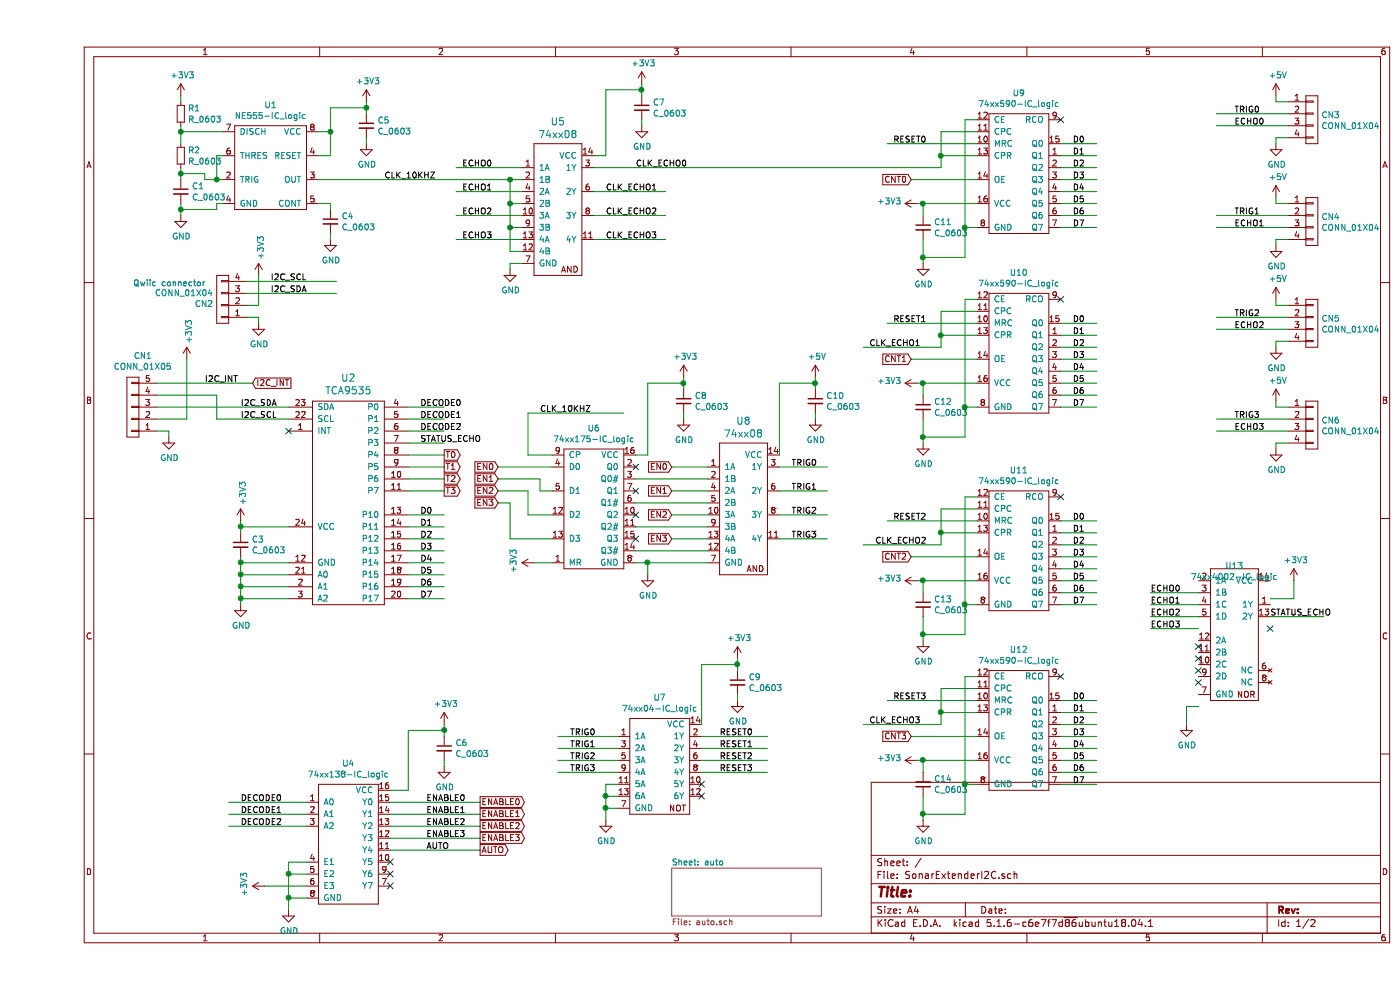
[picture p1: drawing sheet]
EESchema Schematic File Version 4
EELAYER 30 0
EELAYER END
$Descr A4 11693 8268
encoding utf-8
Sheet 1 2
Title ""
Date ""
Rev ""
Comp ""
Comment1 ""
Comment2 ""
Comment3 ""
Comment4 ""
$EndDescr
$Comp
L power-supply:+3V3 #PWR06
U 1 1
P 1700 4350
F 0 "#PWR06" H 1700 4200 50  0001 C CNN
F 1 "+3V3" V 1715 4478 50  0000 L CNN
F 2 "" H 1700 4350 50  0000 C CNN
F 3 "" H 1700 4350 50  0000 C CNN
	1    1700 4350
	1    0    0    -1  
$EndComp
$Comp
L power-supply:GND #PWR08
U 1 1
P 1700 5050
F 0 "#PWR08" H 1700 4800 50  0001 C CNN
F 1 "GND" H 1705 4877 50  0000 C CNN
F 2 "" H 1700 5050 50  0000 C CNN
F 3 "" H 1700 5050 50  0000 C CNN
	1    1700 5050
	1    0    0    -1  
$EndComp
$Comp
L devices:C_0603 C3
U 1 1
P 1700 4550
F 0 "C3" H 1792 4596 50  0000 L CNN
F 1 "C_0603" H 1792 4505 50  0000 L CNN
F 2 "capacitors:C_0603" H 1700 4400 50  0001 C CNN
F 3 "" H 1700 4550 50  0000 C CNN
	1    1700 4550
	1    0    0    -1  
$EndComp
Wire Wire Line
	1700 4700 1700 4800
Connection ~ 1700 4800
Wire Wire Line
	1700 4800 1700 4900
Connection ~ 1700 4900
Wire Wire Line
	1700 4900 1700 5000
Connection ~ 1700 5000
Wire Wire Line
	1700 5000 1700 5050
$Comp
L IC_logic:NE555 U1
U 1 1
P 1950 1400
F 0 "U1" H 1950 1925 50  0000 C CNN
F 1 "NE555-IC_logic" H 1950 1834 50  0000 C CNN
F 2 "SOIC:SOIC-8_3.9x4.9mm_Pitch1.27mm" H 1950 1400 50  0001 C CNN
F 3 "" H 1950 1400 50  0001 C CNN
	1    1950 1400
	1    0    0    -1  
$EndComp
$Comp
L IC_logic:74xx590 U9
U 1 1
P 8200 1500
F 0 "U9" H 8200 2225 50  0000 C CNN
F 1 "74xx590-IC_logic" H 8200 2134 50  0000 C CNN
F 2 "SOIC:SOIC-16_3.9x9.9mm_Pitch1.27mm" H 8200 1500 50  0001 C CNN
F 3 "" H 8200 1500 50  0001 C CNN
	1    8200 1500
	1    0    0    -1  
$EndComp
Wire Wire Line
	8850 1200 8550 1200
Wire Wire Line
	8850 1300 8550 1300
Wire Wire Line
	8850 1400 8550 1400
Wire Wire Line
	8850 1500 8550 1500
Wire Wire Line
	8850 1600 8550 1600
Wire Wire Line
	8850 1700 8550 1700
Wire Wire Line
	8850 1800 8550 1800
Wire Wire Line
	8850 1900 8550 1900
Text Label 8650 1200 0    50   ~ 0
D0
Text Label 8650 1300 0    50   ~ 0
D1
Text Label 8650 1400 0    50   ~ 0
D2
Text Label 8650 1500 0    50   ~ 0
D3
Text Label 8650 1600 0    50   ~ 0
D4
Text Label 8650 1700 0    50   ~ 0
D5
Text Label 8650 1800 0    50   ~ 0
D6
Text Label 8650 1900 0    50   ~ 0
D7
Wire Wire Line
	3400 4300 3100 4300
Wire Wire Line
	3400 4400 3100 4400
Wire Wire Line
	3400 4500 3100 4500
Wire Wire Line
	3400 4600 3100 4600
Wire Wire Line
	3400 4700 3100 4700
Wire Wire Line
	3400 4800 3100 4800
Wire Wire Line
	3400 4900 3100 4900
Wire Wire Line
	3400 5000 3100 5000
Text Label 3200 4300 0    50   ~ 0
D0
Text Label 3200 4400 0    50   ~ 0
D1
Text Label 3200 4500 0    50   ~ 0
D2
Text Label 3200 4600 0    50   ~ 0
D3
Text Label 3200 4700 0    50   ~ 0
D4
Text Label 3200 4800 0    50   ~ 0
D5
Text Label 3200 4900 0    50   ~ 0
D6
Text Label 3200 5000 0    50   ~ 0
D7
$Comp
L power-supply:+3V3 #PWR030
U 1 1
P 7350 1700
F 0 "#PWR030" H 7350 1550 50  0001 C CNN
F 1 "+3V3" V 7365 1828 50  0000 L CNN
F 2 "" H 7350 1700 50  0000 C CNN
F 3 "" H 7350 1700 50  0000 C CNN
	1    7350 1700
	0    -1   -1   0   
$EndComp
$Comp
L power-supply:GND #PWR034
U 1 1
P 7400 2200
F 0 "#PWR034" H 7400 1950 50  0001 C CNN
F 1 "GND" H 7405 2027 50  0000 C CNN
F 2 "" H 7400 2200 50  0000 C CNN
F 3 "" H 7400 2200 50  0000 C CNN
	1    7400 2200
	1    0    0    -1  
$EndComp
$Comp
L devices:C_0603 C11
U 1 1
P 7400 1900
F 0 "C11" H 7492 1946 50  0000 L CNN
F 1 "C_0603" H 7492 1855 50  0000 L CNN
F 2 "capacitors:C_0603" H 7400 1750 50  0001 C CNN
F 3 "" H 7400 1900 50  0000 C CNN
	1    7400 1900
	1    0    0    -1  
$EndComp
Wire Wire Line
	7850 1700 7400 1700
Wire Wire Line
	7400 1800 7400 1700
Connection ~ 7400 1700
Wire Wire Line
	7400 1700 7350 1700
Wire Wire Line
	7750 2150 7400 2150
Wire Wire Line
	7400 2150 7400 2200
Wire Wire Line
	7400 2150 7400 2000
Connection ~ 7400 2150
$Comp
L power-supply:+3V3 #PWR014
U 1 1
P 2750 850
F 0 "#PWR014" H 2750 700 50  0001 C CNN
F 1 "+3V3" H 2765 1023 50  0000 C CNN
F 2 "" H 2750 850 50  0000 C CNN
F 3 "" H 2750 850 50  0000 C CNN
	1    2750 850 
	1    0    0    -1  
$EndComp
$Comp
L power-supply:GND #PWR013
U 1 1
P 2450 2000
F 0 "#PWR013" H 2450 1750 50  0001 C CNN
F 1 "GND" H 2455 1827 50  0000 C CNN
F 2 "" H 2450 2000 50  0000 C CNN
F 3 "" H 2450 2000 50  0000 C CNN
	1    2450 2000
	1    0    0    -1  
$EndComp
$Comp
L devices:C_0603 C5
U 1 1
P 2750 1050
F 0 "C5" H 2842 1096 50  0000 L CNN
F 1 "C_0603" H 2842 1005 50  0000 L CNN
F 2 "capacitors:C_0603" H 2750 900 50  0001 C CNN
F 3 "" H 2750 1050 50  0000 C CNN
	1    2750 1050
	1    0    0    -1  
$EndComp
$Comp
L devices:C_0603 C1
U 1 1
P 1200 1600
F 0 "C1" H 1292 1646 50  0000 L CNN
F 1 "C_0603" H 1292 1555 50  0000 L CNN
F 2 "capacitors:C_0603" H 1200 1450 50  0001 C CNN
F 3 "" H 1200 1600 50  0000 C CNN
	1    1200 1600
	1    0    0    -1  
$EndComp
$Comp
L devices:R_0603 R2
U 1 1
P 1200 1300
F 0 "R2" H 1259 1346 50  0000 L CNN
F 1 "R_0603" H 1259 1255 50  0000 L CNN
F 2 "resistors:R_0603" H 1200 1150 50  0001 C CNN
F 3 "" H 1200 1300 50  0000 C CNN
	1    1200 1300
	1    0    0    -1  
$EndComp
$Comp
L devices:R_0603 R1
U 1 1
P 1200 950
F 0 "R1" H 1259 996 50  0000 L CNN
F 1 "R_0603" H 1259 905 50  0000 L CNN
F 2 "resistors:R_0603" H 1200 800 50  0001 C CNN
F 3 "" H 1200 950 50  0000 C CNN
	1    1200 950 
	1    0    0    -1  
$EndComp
$Comp
L power-supply:+3V3 #PWR02
U 1 1
P 1200 800
F 0 "#PWR02" H 1200 650 50  0001 C CNN
F 1 "+3V3" H 1215 973 50  0000 C CNN
F 2 "" H 1200 800 50  0000 C CNN
F 3 "" H 1200 800 50  0000 C CNN
	1    1200 800 
	1    0    0    -1  
$EndComp
$Comp
L power-supply:GND #PWR03
U 1 1
P 1200 1800
F 0 "#PWR03" H 1200 1550 50  0001 C CNN
F 1 "GND" H 1205 1627 50  0000 C CNN
F 2 "" H 1200 1800 50  0000 C CNN
F 3 "" H 1200 1800 50  0000 C CNN
	1    1200 1800
	1    0    0    -1  
$EndComp
$Comp
L power-supply:GND #PWR015
U 1 1
P 2750 1200
F 0 "#PWR015" H 2750 950 50  0001 C CNN
F 1 "GND" H 2755 1027 50  0000 C CNN
F 2 "" H 2750 1200 50  0000 C CNN
F 3 "" H 2750 1200 50  0000 C CNN
	1    2750 1200
	1    0    0    -1  
$EndComp
$Comp
L devices:C_0603 C4
U 1 1
P 2450 1850
F 0 "C4" H 2542 1896 50  0000 L CNN
F 1 "C_0603" H 2542 1805 50  0000 L CNN
F 2 "capacitors:C_0603" H 2450 1700 50  0001 C CNN
F 3 "" H 2450 1850 50  0000 C CNN
	1    2450 1850
	1    0    0    -1  
$EndComp
Wire Wire Line
	1200 800  1200 850 
Wire Wire Line
	1200 1050 1200 1100
Wire Wire Line
	1200 1400 1200 1450
Wire Wire Line
	1200 1700 1200 1750
Wire Wire Line
	1200 1750 1500 1750
Wire Wire Line
	1500 1750 1500 1700
Wire Wire Line
	1500 1700 1550 1700
Connection ~ 1200 1750
Wire Wire Line
	1200 1750 1200 1800
Wire Wire Line
	1200 1450 1400 1450
Wire Wire Line
	1400 1450 1400 1500
Wire Wire Line
	1400 1500 1500 1500
Connection ~ 1200 1450
Wire Wire Line
	1200 1450 1200 1500
Wire Wire Line
	1550 1300 1500 1300
Wire Wire Line
	1500 1300 1500 1500
Connection ~ 1500 1500
Wire Wire Line
	1500 1500 1550 1500
Wire Wire Line
	1550 1100 1200 1100
Connection ~ 1200 1100
Wire Wire Line
	1200 1100 1200 1200
Wire Wire Line
	2350 1100 2450 1100
Wire Wire Line
	2450 1100 2450 900 
Wire Wire Line
	2450 900  2750 900 
Wire Wire Line
	2750 900  2750 850 
Wire Wire Line
	2750 900  2750 950 
Connection ~ 2750 900 
Wire Wire Line
	2750 1150 2750 1200
Wire Wire Line
	2450 1100 2450 1300
Wire Wire Line
	2450 1300 2350 1300
Connection ~ 2450 1100
Wire Wire Line
	2350 1700 2450 1700
Wire Wire Line
	2450 1700 2450 1750
Wire Wire Line
	2450 1950 2450 2000
Text Label 2900 1500 0    50   ~ 0
CLK_10KHZ
$Comp
L IC_logic:74xx08 U5
U 1 1
P 4150 1700
F 0 "U5" H 4350 2387 60  0000 C CNN
F 1 "74xx08" H 4350 2281 60  0000 C CNN
F 2 "SOIC:SOIC-14_3.9x8.7mm_Pitch1.27mm" H 4450 1550 60  0001 C CNN
F 3 "" H 4150 1700 60  0000 C CNN
	1    4150 1700
	1    0    0    -1  
$EndComp
Wire Wire Line
	2350 1500 3950 1500
Wire Wire Line
	4050 2100 3950 2100
Wire Wire Line
	3950 2100 3950 1900
Connection ~ 3950 1500
Wire Wire Line
	3950 1500 4050 1500
Wire Wire Line
	4050 1900 3950 1900
Connection ~ 3950 1900
Wire Wire Line
	3950 1900 3950 1700
Wire Wire Line
	4050 1700 3950 1700
Connection ~ 3950 1700
Wire Wire Line
	3950 1700 3950 1500
Wire Wire Line
	3500 1400 4050 1400
Text Label 3550 1400 0    50   ~ 0
ECHO0
Wire Wire Line
	7850 1900 7750 1900
Wire Wire Line
	7750 1900 7750 2150
Wire Wire Line
	7850 1000 7750 1000
Wire Wire Line
	7750 1000 7750 1900
Connection ~ 7750 1900
Wire Wire Line
	7850 1100 7550 1100
Wire Wire Line
	7550 1100 7550 1300
Wire Wire Line
	7850 1300 7550 1300
Connection ~ 7550 1300
Wire Wire Line
	7550 1300 7550 1400
Wire Wire Line
	7300 1500 7850 1500
Text Label 5000 1400 0    50   ~ 0
CLK_ECHO0
NoConn ~ 8550 1000
Wire Wire Line
	7100 1200 7850 1200
Text Label 7150 1200 0    50   ~ 0
RESET0
$Comp
L power-supply:+3V3 #PWR021
U 1 1
P 5050 700
F 0 "#PWR021" H 5050 550 50  0001 C CNN
F 1 "+3V3" H 5065 873 50  0000 C CNN
F 2 "" H 5050 700 50  0000 C CNN
F 3 "" H 5050 700 50  0000 C CNN
	1    5050 700 
	1    0    0    -1  
$EndComp
$Comp
L devices:C_0603 C7
U 1 1
P 5050 900
F 0 "C7" H 5142 946 50  0000 L CNN
F 1 "C_0603" H 5142 855 50  0000 L CNN
F 2 "capacitors:C_0603" H 5050 750 50  0001 C CNN
F 3 "" H 5050 900 50  0000 C CNN
	1    5050 900 
	1    0    0    -1  
$EndComp
$Comp
L power-supply:GND #PWR022
U 1 1
P 5050 1050
F 0 "#PWR022" H 5050 800 50  0001 C CNN
F 1 "GND" H 5055 877 50  0000 C CNN
F 2 "" H 5050 1050 50  0000 C CNN
F 3 "" H 5050 1050 50  0000 C CNN
	1    5050 1050
	1    0    0    -1  
$EndComp
Wire Wire Line
	4750 750  5050 750 
Wire Wire Line
	5050 750  5050 700 
Wire Wire Line
	5050 750  5050 800 
Connection ~ 5050 750 
Wire Wire Line
	5050 1000 5050 1050
Wire Wire Line
	4650 1300 4750 1300
Wire Wire Line
	4750 1300 4750 750 
$Comp
L power-supply:GND #PWR018
U 1 1
P 3950 2250
F 0 "#PWR018" H 3950 2000 50  0001 C CNN
F 1 "GND" H 3955 2077 50  0000 C CNN
F 2 "" H 3950 2250 50  0000 C CNN
F 3 "" H 3950 2250 50  0000 C CNN
	1    3950 2250
	1    0    0    -1  
$EndComp
Wire Wire Line
	4050 2200 3950 2200
Wire Wire Line
	3950 2200 3950 2250
NoConn ~ 2100 3600
Text Label 1700 3400 0    50   ~ 0
I2C_SDA
Text Label 1700 3500 0    50   ~ 0
I2C_SCL
Wire Wire Line
	3400 3400 3100 3400
Wire Wire Line
	3400 3500 3100 3500
Wire Wire Line
	3400 3600 3100 3600
Wire Wire Line
	3400 3700 3100 3700
Text Label 3200 3400 0    50   ~ 0
DECODE0
Text Label 3200 3500 0    50   ~ 0
DECODE1
Text Label 3200 3600 0    50   ~ 0
DECODE2
Text Label 3200 3700 0    50   ~ 0
STATUS_ECHO
$Comp
L mechanical-connectors:CONN_01X04 CN3
U 1 1
P 10650 1000
F 0 "CN3" H 10728 1041 50  0000 L CNN
F 1 "CONN_01X04" H 10728 950 50  0000 L CNN
F 2 "pin_headers:Pin_Header_Straight_1x04" H 10650 1000 50  0001 C CNN
F 3 "" H 10650 1000 50  0000 C CNN
	1    10650 1000
	1    0    0    -1  
$EndComp
$Comp
L power-supply:+5V #PWR039
U 1 1
P 10350 800
F 0 "#PWR039" H 10350 650 50  0001 C CNN
F 1 "+5V" H 10365 973 50  0000 C CNN
F 2 "" H 10350 800 50  0000 C CNN
F 3 "" H 10350 800 50  0000 C CNN
	1    10350 800 
	1    0    0    -1  
$EndComp
$Comp
L power-supply:GND #PWR040
U 1 1
P 10350 1200
F 0 "#PWR040" H 10350 950 50  0001 C CNN
F 1 "GND" H 10355 1027 50  0000 C CNN
F 2 "" H 10350 1200 50  0000 C CNN
F 3 "" H 10350 1200 50  0000 C CNN
	1    10350 1200
	1    0    0    -1  
$EndComp
Wire Wire Line
	9850 950  10450 950 
Wire Wire Line
	9850 1050 10450 1050
Wire Wire Line
	10450 1150 10350 1150
Wire Wire Line
	10350 1150 10350 1200
Wire Wire Line
	10450 850  10350 850 
Wire Wire Line
	10350 850  10350 800 
Text Label 10000 950  0    50   ~ 0
TRIG0
Text Label 10000 1050 0    50   ~ 0
ECHO0
Wire Wire Line
	4650 1400 7550 1400
$Comp
L IC_logic:74xx175 U6
U 1 1
P 4650 4250
F 0 "U6" H 4650 4925 50  0000 C CNN
F 1 "74xx175-IC_logic" H 4650 4834 50  0000 C CNN
F 2 "SOIC:SOIC-16_3.9x9.9mm_Pitch1.27mm" H 4650 4250 50  0001 C CNN
F 3 "" H 4650 4250 50  0001 C CNN
	1    4650 4250
	1    0    0    -1  
$EndComp
$Comp
L IC_logic:74xx08 U8
U 1 1
P 5700 4200
F 0 "U8" H 5900 4887 60  0000 C CNN
F 1 "74xx08" H 5900 4781 60  0000 C CNN
F 2 "SOIC:SOIC-14_3.9x8.7mm_Pitch1.27mm" H 6000 4050 60  0001 C CNN
F 3 "" H 5700 4200 60  0000 C CNN
	1    5700 4200
	1    0    0    -1  
$EndComp
$Comp
L power-supply:GND #PWR023
U 1 1
P 5100 4800
F 0 "#PWR023" H 5100 4550 50  0001 C CNN
F 1 "GND" H 5105 4627 50  0000 C CNN
F 2 "" H 5100 4800 50  0000 C CNN
F 3 "" H 5100 4800 50  0000 C CNN
	1    5100 4800
	1    0    0    -1  
$EndComp
Wire Wire Line
	5000 4700 5100 4700
Wire Wire Line
	5100 4800 5100 4700
Connection ~ 5100 4700
Wire Wire Line
	5100 4700 5600 4700
Wire Wire Line
	5600 4600 5000 4600
Wire Wire Line
	5600 4200 5000 4200
Wire Wire Line
	5600 4000 5000 4000
Wire Wire Line
	4300 4100 4200 4100
Wire Wire Line
	4200 4100 4200 4000
Wire Wire Line
	4100 4300 4100 4100
Wire Wire Line
	4100 4300 4300 4300
Wire Wire Line
	4300 4500 3950 4500
Wire Wire Line
	3950 4500 3950 4200
Wire Wire Line
	5300 3900 5600 3900
Wire Wire Line
	5300 4100 5600 4100
Wire Wire Line
	5300 4300 5600 4300
Wire Wire Line
	5300 4500 5600 4500
Wire Wire Line
	4900 3450 4100 3450
Wire Wire Line
	4100 3450 4100 3800
Wire Wire Line
	4100 3800 4300 3800
Text Label 4200 3450 0    50   ~ 0
CLK_10KHZ
$Comp
L power-supply:+3V3 #PWR024
U 1 1
P 5400 3150
F 0 "#PWR024" H 5400 3000 50  0001 C CNN
F 1 "+3V3" H 5415 3323 50  0000 C CNN
F 2 "" H 5400 3150 50  0000 C CNN
F 3 "" H 5400 3150 50  0000 C CNN
	1    5400 3150
	1    0    0    -1  
$EndComp
$Comp
L devices:C_0603 C8
U 1 1
P 5400 3350
F 0 "C8" H 5492 3396 50  0000 L CNN
F 1 "C_0603" H 5492 3305 50  0000 L CNN
F 2 "capacitors:C_0603" H 5400 3200 50  0001 C CNN
F 3 "" H 5400 3350 50  0000 C CNN
	1    5400 3350
	1    0    0    -1  
$EndComp
$Comp
L power-supply:GND #PWR025
U 1 1
P 5400 3500
F 0 "#PWR025" H 5400 3250 50  0001 C CNN
F 1 "GND" H 5405 3327 50  0000 C CNN
F 2 "" H 5400 3500 50  0000 C CNN
F 3 "" H 5400 3500 50  0000 C CNN
	1    5400 3500
	1    0    0    -1  
$EndComp
Wire Wire Line
	5100 3200 5400 3200
Wire Wire Line
	5400 3200 5400 3150
Wire Wire Line
	5400 3200 5400 3250
Connection ~ 5400 3200
Wire Wire Line
	5400 3450 5400 3500
$Comp
L devices:C_0603 C10
U 1 1
P 6500 3350
F 0 "C10" H 6592 3396 50  0000 L CNN
F 1 "C_0603" H 6592 3305 50  0000 L CNN
F 2 "capacitors:C_0603" H 6500 3200 50  0001 C CNN
F 3 "" H 6500 3350 50  0000 C CNN
	1    6500 3350
	1    0    0    -1  
$EndComp
$Comp
L power-supply:GND #PWR029
U 1 1
P 6500 3500
F 0 "#PWR029" H 6500 3250 50  0001 C CNN
F 1 "GND" H 6505 3327 50  0000 C CNN
F 2 "" H 6500 3500 50  0000 C CNN
F 3 "" H 6500 3500 50  0000 C CNN
	1    6500 3500
	1    0    0    -1  
$EndComp
Wire Wire Line
	6200 3200 6500 3200
Wire Wire Line
	6500 3200 6500 3150
Wire Wire Line
	6500 3200 6500 3250
Connection ~ 6500 3200
Wire Wire Line
	6500 3450 6500 3500
Wire Wire Line
	5100 3800 5000 3800
Wire Wire Line
	5100 3200 5100 3800
Wire Wire Line
	6200 3200 6200 3800
Wire Wire Line
	6600 3900 6200 3900
Wire Wire Line
	6600 4100 6200 4100
Wire Wire Line
	6600 4300 6200 4300
Wire Wire Line
	6600 4500 6200 4500
Text Label 6300 3900 0    50   ~ 0
TRIG0
Text Label 6300 4100 0    50   ~ 0
TRIG1
Text Label 6300 4300 0    50   ~ 0
TRIG2
Text Label 6300 4500 0    50   ~ 0
TRIG3
$Comp
L power-supply:+3V3 #PWR019
U 1 1
P 4150 4700
F 0 "#PWR019" H 4150 4550 50  0001 C CNN
F 1 "+3V3" H 4165 4873 50  0000 C CNN
F 2 "" H 4150 4700 50  0000 C CNN
F 3 "" H 4150 4700 50  0000 C CNN
	1    4150 4700
	0    -1   -1   0   
$EndComp
Wire Wire Line
	4150 4700 4300 4700
Wire Wire Line
	5250 1600 4650 1600
Wire Wire Line
	5250 1800 4650 1800
Wire Wire Line
	5250 2000 4650 2000
Text Label 4750 1600 0    50   ~ 0
CLK_ECHO1
Text Label 4750 1800 0    50   ~ 0
CLK_ECHO2
Text Label 4750 2000 0    50   ~ 0
CLK_ECHO3
Wire Wire Line
	3500 1600 4050 1600
Wire Wire Line
	3500 1800 4050 1800
Wire Wire Line
	3500 2000 4050 2000
Text Label 3550 1600 0    50   ~ 0
ECHO1
Text Label 3550 1800 0    50   ~ 0
ECHO2
Text Label 3550 2000 0    50   ~ 0
ECHO3
$Comp
L IC_logic:74xx590 U10
U 1 1
P 8200 3000
F 0 "U10" H 8200 3725 50  0000 C CNN
F 1 "74xx590-IC_logic" H 8200 3634 50  0000 C CNN
F 2 "SOIC:SOIC-16_3.9x9.9mm_Pitch1.27mm" H 8200 3000 50  0001 C CNN
F 3 "" H 8200 3000 50  0001 C CNN
	1    8200 3000
	1    0    0    -1  
$EndComp
Wire Wire Line
	8850 2700 8550 2700
Wire Wire Line
	8850 2800 8550 2800
Wire Wire Line
	8850 2900 8550 2900
Wire Wire Line
	8850 3000 8550 3000
Wire Wire Line
	8850 3100 8550 3100
Wire Wire Line
	8850 3200 8550 3200
Wire Wire Line
	8850 3300 8550 3300
Wire Wire Line
	8850 3400 8550 3400
Text Label 8650 2700 0    50   ~ 0
D0
Text Label 8650 2800 0    50   ~ 0
D1
Text Label 8650 2900 0    50   ~ 0
D2
Text Label 8650 3000 0    50   ~ 0
D3
Text Label 8650 3100 0    50   ~ 0
D4
Text Label 8650 3200 0    50   ~ 0
D5
Text Label 8650 3300 0    50   ~ 0
D6
Text Label 8650 3400 0    50   ~ 0
D7
$Comp
L power-supply:+3V3 #PWR031
U 1 1
P 7350 3200
F 0 "#PWR031" H 7350 3050 50  0001 C CNN
F 1 "+3V3" V 7365 3328 50  0000 L CNN
F 2 "" H 7350 3200 50  0000 C CNN
F 3 "" H 7350 3200 50  0000 C CNN
	1    7350 3200
	0    -1   -1   0   
$EndComp
$Comp
L power-supply:GND #PWR035
U 1 1
P 7400 3700
F 0 "#PWR035" H 7400 3450 50  0001 C CNN
F 1 "GND" H 7405 3527 50  0000 C CNN
F 2 "" H 7400 3700 50  0000 C CNN
F 3 "" H 7400 3700 50  0000 C CNN
	1    7400 3700
	1    0    0    -1  
$EndComp
$Comp
L devices:C_0603 C12
U 1 1
P 7400 3400
F 0 "C12" H 7492 3446 50  0000 L CNN
F 1 "C_0603" H 7492 3355 50  0000 L CNN
F 2 "capacitors:C_0603" H 7400 3250 50  0001 C CNN
F 3 "" H 7400 3400 50  0000 C CNN
	1    7400 3400
	1    0    0    -1  
$EndComp
Wire Wire Line
	7850 3200 7400 3200
Wire Wire Line
	7400 3300 7400 3200
Connection ~ 7400 3200
Wire Wire Line
	7400 3200 7350 3200
Wire Wire Line
	7750 3650 7400 3650
Wire Wire Line
	7400 3650 7400 3700
Wire Wire Line
	7400 3650 7400 3500
Connection ~ 7400 3650
Wire Wire Line
	7850 3400 7750 3400
Wire Wire Line
	7750 3400 7750 3650
Wire Wire Line
	7850 2500 7750 2500
Wire Wire Line
	7750 2500 7750 3400
Connection ~ 7750 3400
Wire Wire Line
	7850 2600 7550 2600
Wire Wire Line
	7550 2600 7550 2800
Wire Wire Line
	7850 2800 7550 2800
Connection ~ 7550 2800
Wire Wire Line
	7550 2800 7550 2900
Wire Wire Line
	7300 3000 7850 3000
NoConn ~ 8550 2500
Wire Wire Line
	7100 2700 7850 2700
Text Label 7150 2700 0    50   ~ 0
RESET1
Wire Wire Line
	6900 2900 7550 2900
Text Label 6950 2900 0    50   ~ 0
CLK_ECHO1
$Comp
L IC_logic:74xx590 U11
U 1 1
P 8200 4650
F 0 "U11" H 8200 5375 50  0000 C CNN
F 1 "74xx590-IC_logic" H 8200 5284 50  0000 C CNN
F 2 "SOIC:SOIC-16_3.9x9.9mm_Pitch1.27mm" H 8200 4650 50  0001 C CNN
F 3 "" H 8200 4650 50  0001 C CNN
	1    8200 4650
	1    0    0    -1  
$EndComp
Wire Wire Line
	8850 4350 8550 4350
Wire Wire Line
	8850 4450 8550 4450
Wire Wire Line
	8850 4550 8550 4550
Wire Wire Line
	8850 4650 8550 4650
Wire Wire Line
	8850 4750 8550 4750
Wire Wire Line
	8850 4850 8550 4850
Wire Wire Line
	8850 4950 8550 4950
Wire Wire Line
	8850 5050 8550 5050
Text Label 8650 4350 0    50   ~ 0
D0
Text Label 8650 4450 0    50   ~ 0
D1
Text Label 8650 4550 0    50   ~ 0
D2
Text Label 8650 4650 0    50   ~ 0
D3
Text Label 8650 4750 0    50   ~ 0
D4
Text Label 8650 4850 0    50   ~ 0
D5
Text Label 8650 4950 0    50   ~ 0
D6
Text Label 8650 5050 0    50   ~ 0
D7
$Comp
L power-supply:+3V3 #PWR032
U 1 1
P 7350 4850
F 0 "#PWR032" H 7350 4700 50  0001 C CNN
F 1 "+3V3" V 7365 4978 50  0000 L CNN
F 2 "" H 7350 4850 50  0000 C CNN
F 3 "" H 7350 4850 50  0000 C CNN
	1    7350 4850
	0    -1   -1   0   
$EndComp
$Comp
L power-supply:GND #PWR036
U 1 1
P 7400 5350
F 0 "#PWR036" H 7400 5100 50  0001 C CNN
F 1 "GND" H 7405 5177 50  0000 C CNN
F 2 "" H 7400 5350 50  0000 C CNN
F 3 "" H 7400 5350 50  0000 C CNN
	1    7400 5350
	1    0    0    -1  
$EndComp
$Comp
L devices:C_0603 C13
U 1 1
P 7400 5050
F 0 "C13" H 7492 5096 50  0000 L CNN
F 1 "C_0603" H 7492 5005 50  0000 L CNN
F 2 "capacitors:C_0603" H 7400 4900 50  0001 C CNN
F 3 "" H 7400 5050 50  0000 C CNN
	1    7400 5050
	1    0    0    -1  
$EndComp
Wire Wire Line
	7850 4850 7400 4850
Wire Wire Line
	7400 4950 7400 4850
Connection ~ 7400 4850
Wire Wire Line
	7400 4850 7350 4850
Wire Wire Line
	7750 5300 7400 5300
Wire Wire Line
	7400 5300 7400 5350
Wire Wire Line
	7400 5300 7400 5150
Connection ~ 7400 5300
Wire Wire Line
	7850 5050 7750 5050
Wire Wire Line
	7750 5050 7750 5300
Wire Wire Line
	7850 4150 7750 4150
Wire Wire Line
	7750 4150 7750 5050
Connection ~ 7750 5050
Wire Wire Line
	7850 4250 7550 4250
Wire Wire Line
	7550 4250 7550 4450
Wire Wire Line
	7850 4450 7550 4450
Connection ~ 7550 4450
Wire Wire Line
	7550 4450 7550 4550
Wire Wire Line
	7300 4650 7850 4650
NoConn ~ 8550 4150
Wire Wire Line
	7100 4350 7850 4350
Text Label 7150 4350 0    50   ~ 0
RESET2
$Comp
L IC_logic:74xx590 U12
U 1 1
P 8200 6150
F 0 "U12" H 8200 6875 50  0000 C CNN
F 1 "74xx590-IC_logic" H 8200 6784 50  0000 C CNN
F 2 "SOIC:SOIC-16_3.9x9.9mm_Pitch1.27mm" H 8200 6150 50  0001 C CNN
F 3 "" H 8200 6150 50  0001 C CNN
	1    8200 6150
	1    0    0    -1  
$EndComp
Wire Wire Line
	8850 5850 8550 5850
Wire Wire Line
	8850 5950 8550 5950
Wire Wire Line
	8850 6050 8550 6050
Wire Wire Line
	8850 6150 8550 6150
Wire Wire Line
	8850 6250 8550 6250
Wire Wire Line
	8850 6350 8550 6350
Wire Wire Line
	8850 6450 8550 6450
Wire Wire Line
	8850 6550 8550 6550
Text Label 8650 5850 0    50   ~ 0
D0
Text Label 8650 5950 0    50   ~ 0
D1
Text Label 8650 6050 0    50   ~ 0
D2
Text Label 8650 6150 0    50   ~ 0
D3
Text Label 8650 6250 0    50   ~ 0
D4
Text Label 8650 6350 0    50   ~ 0
D5
Text Label 8650 6450 0    50   ~ 0
D6
Text Label 8650 6550 0    50   ~ 0
D7
$Comp
L power-supply:+3V3 #PWR033
U 1 1
P 7350 6350
F 0 "#PWR033" H 7350 6200 50  0001 C CNN
F 1 "+3V3" V 7365 6478 50  0000 L CNN
F 2 "" H 7350 6350 50  0000 C CNN
F 3 "" H 7350 6350 50  0000 C CNN
	1    7350 6350
	0    -1   -1   0   
$EndComp
$Comp
L power-supply:GND #PWR037
U 1 1
P 7400 6850
F 0 "#PWR037" H 7400 6600 50  0001 C CNN
F 1 "GND" H 7405 6677 50  0000 C CNN
F 2 "" H 7400 6850 50  0000 C CNN
F 3 "" H 7400 6850 50  0000 C CNN
	1    7400 6850
	1    0    0    -1  
$EndComp
$Comp
L devices:C_0603 C14
U 1 1
P 7400 6550
F 0 "C14" H 7492 6596 50  0000 L CNN
F 1 "C_0603" H 7492 6505 50  0000 L CNN
F 2 "capacitors:C_0603" H 7400 6400 50  0001 C CNN
F 3 "" H 7400 6550 50  0000 C CNN
	1    7400 6550
	1    0    0    -1  
$EndComp
Wire Wire Line
	7850 6350 7400 6350
Wire Wire Line
	7400 6450 7400 6350
Connection ~ 7400 6350
Wire Wire Line
	7400 6350 7350 6350
Wire Wire Line
	7750 6800 7400 6800
Wire Wire Line
	7400 6800 7400 6850
Wire Wire Line
	7400 6800 7400 6650
Connection ~ 7400 6800
Wire Wire Line
	7850 6550 7750 6550
Wire Wire Line
	7750 6550 7750 6800
Wire Wire Line
	7850 5650 7750 5650
Wire Wire Line
	7750 5650 7750 6550
Connection ~ 7750 6550
Wire Wire Line
	7850 5750 7550 5750
Wire Wire Line
	7550 5750 7550 5950
Wire Wire Line
	7850 5950 7550 5950
Connection ~ 7550 5950
Wire Wire Line
	7550 5950 7550 6050
Wire Wire Line
	7300 6150 7850 6150
NoConn ~ 8550 5650
Wire Wire Line
	7100 5850 7850 5850
Text Label 7150 5850 0    50   ~ 0
RESET3
Wire Wire Line
	6900 6050 7550 6050
Text Label 6950 6050 0    50   ~ 0
CLK_ECHO3
Wire Wire Line
	6900 4550 7550 4550
Text Label 7000 4550 0    50   ~ 0
CLK_ECHO2
$Comp
L mechanical-connectors:CONN_01X04 CN4
U 1 1
P 10650 1850
F 0 "CN4" H 10728 1891 50  0000 L CNN
F 1 "CONN_01X04" H 10728 1800 50  0000 L CNN
F 2 "pin_headers:Pin_Header_Straight_1x04" H 10650 1850 50  0001 C CNN
F 3 "" H 10650 1850 50  0000 C CNN
	1    10650 1850
	1    0    0    -1  
$EndComp
$Comp
L power-supply:+5V #PWR041
U 1 1
P 10350 1650
F 0 "#PWR041" H 10350 1500 50  0001 C CNN
F 1 "+5V" H 10365 1823 50  0000 C CNN
F 2 "" H 10350 1650 50  0000 C CNN
F 3 "" H 10350 1650 50  0000 C CNN
	1    10350 1650
	1    0    0    -1  
$EndComp
$Comp
L power-supply:GND #PWR042
U 1 1
P 10350 2050
F 0 "#PWR042" H 10350 1800 50  0001 C CNN
F 1 "GND" H 10355 1877 50  0000 C CNN
F 2 "" H 10350 2050 50  0000 C CNN
F 3 "" H 10350 2050 50  0000 C CNN
	1    10350 2050
	1    0    0    -1  
$EndComp
Wire Wire Line
	9850 1800 10450 1800
Wire Wire Line
	9850 1900 10450 1900
Wire Wire Line
	10450 2000 10350 2000
Wire Wire Line
	10350 2000 10350 2050
Wire Wire Line
	10450 1700 10350 1700
Wire Wire Line
	10350 1700 10350 1650
Text Label 10000 1800 0    50   ~ 0
TRIG1
Text Label 10000 1900 0    50   ~ 0
ECHO1
$Comp
L mechanical-connectors:CONN_01X04 CN5
U 1 1
P 10650 2700
F 0 "CN5" H 10728 2741 50  0000 L CNN
F 1 "CONN_01X04" H 10728 2650 50  0000 L CNN
F 2 "pin_headers:Pin_Header_Straight_1x04" H 10650 2700 50  0001 C CNN
F 3 "" H 10650 2700 50  0000 C CNN
	1    10650 2700
	1    0    0    -1  
$EndComp
$Comp
L power-supply:+5V #PWR043
U 1 1
P 10350 2500
F 0 "#PWR043" H 10350 2350 50  0001 C CNN
F 1 "+5V" H 10365 2673 50  0000 C CNN
F 2 "" H 10350 2500 50  0000 C CNN
F 3 "" H 10350 2500 50  0000 C CNN
	1    10350 2500
	1    0    0    -1  
$EndComp
$Comp
L power-supply:GND #PWR044
U 1 1
P 10350 2900
F 0 "#PWR044" H 10350 2650 50  0001 C CNN
F 1 "GND" H 10355 2727 50  0000 C CNN
F 2 "" H 10350 2900 50  0000 C CNN
F 3 "" H 10350 2900 50  0000 C CNN
	1    10350 2900
	1    0    0    -1  
$EndComp
Wire Wire Line
	9850 2650 10450 2650
Wire Wire Line
	9850 2750 10450 2750
Wire Wire Line
	10450 2850 10350 2850
Wire Wire Line
	10350 2850 10350 2900
Wire Wire Line
	10450 2550 10350 2550
Wire Wire Line
	10350 2550 10350 2500
Text Label 10000 2650 0    50   ~ 0
TRIG2
Text Label 10000 2750 0    50   ~ 0
ECHO2
$Comp
L mechanical-connectors:CONN_01X04 CN6
U 1 1
P 10650 3550
F 0 "CN6" H 10728 3591 50  0000 L CNN
F 1 "CONN_01X04" H 10728 3500 50  0000 L CNN
F 2 "pin_headers:Pin_Header_Straight_1x04" H 10650 3550 50  0001 C CNN
F 3 "" H 10650 3550 50  0000 C CNN
	1    10650 3550
	1    0    0    -1  
$EndComp
$Comp
L power-supply:+5V #PWR045
U 1 1
P 10350 3350
F 0 "#PWR045" H 10350 3200 50  0001 C CNN
F 1 "+5V" H 10365 3523 50  0000 C CNN
F 2 "" H 10350 3350 50  0000 C CNN
F 3 "" H 10350 3350 50  0000 C CNN
	1    10350 3350
	1    0    0    -1  
$EndComp
$Comp
L power-supply:GND #PWR046
U 1 1
P 10350 3750
F 0 "#PWR046" H 10350 3500 50  0001 C CNN
F 1 "GND" H 10355 3577 50  0000 C CNN
F 2 "" H 10350 3750 50  0000 C CNN
F 3 "" H 10350 3750 50  0000 C CNN
	1    10350 3750
	1    0    0    -1  
$EndComp
Wire Wire Line
	9850 3500 10450 3500
Wire Wire Line
	9850 3600 10450 3600
Wire Wire Line
	10450 3700 10350 3700
Wire Wire Line
	10350 3700 10350 3750
Wire Wire Line
	10450 3400 10350 3400
Wire Wire Line
	10350 3400 10350 3350
Text Label 10000 3500 0    50   ~ 0
TRIG3
Text Label 10000 3600 0    50   ~ 0
ECHO3
$Comp
L IC_logic:74xx04 U7
U 1 1
P 5200 6400
F 0 "U7" H 5200 6975 50  0000 C CNN
F 1 "74xx04-IC_logic" H 5200 6884 50  0000 C CNN
F 2 "SOIC:SOIC-14_3.9x8.7mm_Pitch1.27mm" H 5200 6400 50  0001 C CNN
F 3 "" H 5200 6400 50  0001 C CNN
	1    5200 6400
	1    0    0    -1  
$EndComp
$Comp
L power-supply:+3V3 #PWR026
U 1 1
P 5850 5500
F 0 "#PWR026" H 5850 5350 50  0001 C CNN
F 1 "+3V3" H 5865 5673 50  0000 C CNN
F 2 "" H 5850 5500 50  0000 C CNN
F 3 "" H 5850 5500 50  0000 C CNN
	1    5850 5500
	1    0    0    -1  
$EndComp
$Comp
L devices:C_0603 C9
U 1 1
P 5850 5700
F 0 "C9" H 5942 5746 50  0000 L CNN
F 1 "C_0603" H 5942 5655 50  0000 L CNN
F 2 "capacitors:C_0603" H 5850 5550 50  0001 C CNN
F 3 "" H 5850 5700 50  0000 C CNN
	1    5850 5700
	1    0    0    -1  
$EndComp
$Comp
L power-supply:GND #PWR027
U 1 1
P 5850 5850
F 0 "#PWR027" H 5850 5600 50  0001 C CNN
F 1 "GND" H 5855 5677 50  0000 C CNN
F 2 "" H 5850 5850 50  0000 C CNN
F 3 "" H 5850 5850 50  0000 C CNN
	1    5850 5850
	1    0    0    -1  
$EndComp
Wire Wire Line
	5550 5550 5850 5550
Wire Wire Line
	5850 5550 5850 5500
Wire Wire Line
	5850 5550 5850 5600
Connection ~ 5850 5550
Wire Wire Line
	5850 5800 5850 5850
Wire Wire Line
	5550 6050 5550 5550
Wire Wire Line
	4350 6150 4850 6150
Wire Wire Line
	4350 6250 4850 6250
Wire Wire Line
	4350 6350 4850 6350
Wire Wire Line
	4350 6450 4850 6450
Wire Wire Line
	6100 6150 5550 6150
Wire Wire Line
	6100 6250 5550 6250
Wire Wire Line
	6100 6350 5550 6350
Wire Wire Line
	6100 6450 5550 6450
$Comp
L power-supply:GND #PWR020
U 1 1
P 4750 6850
F 0 "#PWR020" H 4750 6600 50  0001 C CNN
F 1 "GND" H 4755 6677 50  0000 C CNN
F 2 "" H 4750 6850 50  0000 C CNN
F 3 "" H 4750 6850 50  0000 C CNN
	1    4750 6850
	1    0    0    -1  
$EndComp
Wire Wire Line
	4850 6550 4750 6550
Wire Wire Line
	4750 6550 4750 6650
Wire Wire Line
	4850 6750 4750 6750
Connection ~ 4750 6750
Wire Wire Line
	4750 6750 4750 6850
Wire Wire Line
	4850 6650 4750 6650
Connection ~ 4750 6650
Wire Wire Line
	4750 6650 4750 6750
Text Label 4450 6450 0    50   ~ 0
TRIG3
Text Label 4450 6350 0    50   ~ 0
TRIG2
Text Label 4450 6250 0    50   ~ 0
TRIG1
Text Label 4450 6150 0    50   ~ 0
TRIG0
Text Label 5700 6450 0    50   ~ 0
RESET3
Text Label 5700 6350 0    50   ~ 0
RESET2
Text Label 5700 6250 0    50   ~ 0
RESET1
Text Label 5700 6150 0    50   ~ 0
RESET0
NoConn ~ 5550 6650
NoConn ~ 5550 6550
NoConn ~ 5000 4500
NoConn ~ 5000 4300
NoConn ~ 5000 4100
NoConn ~ 5000 3900
$Comp
L power-supply:+5V #PWR028
U 1 1
P 6500 3150
F 0 "#PWR028" H 6500 3000 50  0001 C CNN
F 1 "+5V" H 6515 3323 50  0000 C CNN
F 2 "" H 6500 3150 50  0000 C CNN
F 3 "" H 6500 3150 50  0000 C CNN
	1    6500 3150
	1    0    0    -1  
$EndComp
$Comp
L power-supply:+3V3 #PWR016
U 1 1
P 3400 6050
F 0 "#PWR016" H 3400 5900 50  0001 C CNN
F 1 "+3V3" H 3415 6223 50  0000 C CNN
F 2 "" H 3400 6050 50  0000 C CNN
F 3 "" H 3400 6050 50  0000 C CNN
	1    3400 6050
	1    0    0    -1  
$EndComp
$Comp
L devices:C_0603 C6
U 1 1
P 3400 6250
F 0 "C6" H 3492 6296 50  0000 L CNN
F 1 "C_0603" H 3492 6205 50  0000 L CNN
F 2 "capacitors:C_0603" H 3400 6100 50  0001 C CNN
F 3 "" H 3400 6250 50  0000 C CNN
	1    3400 6250
	1    0    0    -1  
$EndComp
$Comp
L power-supply:GND #PWR017
U 1 1
P 3400 6400
F 0 "#PWR017" H 3400 6150 50  0001 C CNN
F 1 "GND" H 3405 6227 50  0000 C CNN
F 2 "" H 3400 6400 50  0000 C CNN
F 3 "" H 3400 6400 50  0000 C CNN
	1    3400 6400
	1    0    0    -1  
$EndComp
Wire Wire Line
	3100 6100 3400 6100
Wire Wire Line
	3400 6100 3400 6050
Wire Wire Line
	3400 6100 3400 6150
Connection ~ 3400 6100
Wire Wire Line
	3400 6350 3400 6400
Wire Wire Line
	2950 6600 3100 6600
Wire Wire Line
	3100 6600 3100 6100
$Comp
L power-supply:GND #PWR012
U 1 1
P 2100 7600
F 0 "#PWR012" H 2100 7350 50  0001 C CNN
F 1 "GND" H 2105 7427 50  0000 C CNN
F 2 "" H 2100 7600 50  0000 C CNN
F 3 "" H 2100 7600 50  0000 C CNN
	1    2100 7600
	1    0    0    -1  
$EndComp
Wire Wire Line
	2250 7500 2100 7500
Wire Wire Line
	2100 7500 2100 7600
Wire Wire Line
	1600 6700 2250 6700
Wire Wire Line
	1600 6800 2250 6800
Wire Wire Line
	1600 6900 2250 6900
Text Label 1700 6700 0    50   ~ 0
DECODE0
Text Label 1700 6800 0    50   ~ 0
DECODE1
Text Label 1700 6900 0    50   ~ 0
DECODE2
Wire Wire Line
	3700 6700 2950 6700
Wire Wire Line
	3700 6800 2950 6800
Wire Wire Line
	3700 6900 2950 6900
Wire Wire Line
	2950 7000 3700 7000
NoConn ~ 2950 7200
NoConn ~ 2950 7300
NoConn ~ 2950 7400
Text Label 3250 7000 0    50   ~ 0
ENABLE3
Text Label 3250 6900 0    50   ~ 0
ENABLE2
Text Label 3250 6800 0    50   ~ 0
ENABLE1
Text Label 3250 6700 0    50   ~ 0
ENABLE0
Wire Wire Line
	2250 7200 2100 7200
Wire Wire Line
	2100 7200 2100 7300
Connection ~ 2100 7500
Wire Wire Line
	2250 7300 2100 7300
Connection ~ 2100 7300
Wire Wire Line
	2100 7300 2100 7500
$Comp
L power-supply:+3V3 #PWR011
U 1 1
P 1900 7400
F 0 "#PWR011" H 1900 7250 50  0001 C CNN
F 1 "+3V3" H 1915 7573 50  0000 C CNN
F 2 "" H 1900 7400 50  0000 C CNN
F 3 "" H 1900 7400 50  0000 C CNN
	1    1900 7400
	0    -1   -1   0   
$EndComp
Wire Wire Line
	1900 7400 2250 7400
Wire Wire Line
	2950 7100 3700 7100
Text Label 3250 7100 0    50   ~ 0
AUTO
Text GLabel 3700 6700 2    50   Output ~ 0
ENABLE0
Text GLabel 3700 6800 2    50   Output ~ 0
ENABLE1
Text GLabel 3700 6900 2    50   Output ~ 0
ENABLE2
Text GLabel 3700 7000 2    50   Output ~ 0
ENABLE3
Text GLabel 3700 7100 2    50   Output ~ 0
AUTO
$Sheet
S 5300 7250 1250 400 
U 5EDDA6D0
F0 "auto" 50
F1 "auto.sch" 50
$EndSheet
Text GLabel 5300 3900 0    50   Input ~ 0
EN0
Text GLabel 5300 4100 0    50   Input ~ 0
EN1
Text GLabel 5300 4300 0    50   Input ~ 0
EN2
Text GLabel 5300 4500 0    50   Input ~ 0
EN3
$Comp
L IC_logic:74xx4002 U13
U 1 1
P 10000 5550
F 0 "U13" H 10000 6375 50  0000 C CNN
F 1 "74xx4002-IC_logic" H 10000 6284 50  0000 C CNN
F 2 "SOIC:SOIC-14_3.9x8.7mm_Pitch1.27mm" H 10000 5550 50  0001 C CNN
F 3 "" H 10000 5550 50  0001 C CNN
	1    10000 5550
	1    0    0    -1  
$EndComp
$Comp
L power-supply:+3V3 #PWR047
U 1 1
P 10500 4850
F 0 "#PWR047" H 10500 4700 50  0001 C CNN
F 1 "+3V3" H 10515 5023 50  0000 C CNN
F 2 "" H 10500 4850 50  0000 C CNN
F 3 "" H 10500 4850 50  0000 C CNN
	1    10500 4850
	1    0    0    -1  
$EndComp
$Comp
L power-supply:GND #PWR038
U 1 1
P 9600 6050
F 0 "#PWR038" H 9600 5800 50  0001 C CNN
F 1 "GND" H 9605 5877 50  0000 C CNN
F 2 "" H 9600 6050 50  0000 C CNN
F 3 "" H 9600 6050 50  0000 C CNN
	1    9600 6050
	1    0    0    -1  
$EndComp
NoConn ~ 10300 5250
NoConn ~ 9700 5400
NoConn ~ 9700 5500
NoConn ~ 9700 5600
NoConn ~ 9700 5700
Wire Wire Line
	10300 5000 10500 5000
Wire Wire Line
	10500 5000 10500 4850
Wire Wire Line
	9700 5900 9600 5900
Wire Wire Line
	9600 5900 9600 6050
Wire Wire Line
	9300 4950 9700 4950
Wire Wire Line
	9700 5050 9300 5050
Wire Wire Line
	9700 5150 9300 5150
Wire Wire Line
	9700 5250 9300 5250
Text Label 9300 4950 0    50   ~ 0
ECHO0
Text Label 9300 5050 0    50   ~ 0
ECHO1
Text Label 9300 5150 0    50   ~ 0
ECHO2
Text Label 9300 5250 0    50   ~ 0
ECHO3
Wire Wire Line
	10300 5150 10750 5150
Text Label 10300 5150 0    50   ~ 0
STATUS_ECHO
Text GLabel 7300 1500 0    50   Input ~ 0
CNT0
Text GLabel 7300 3000 0    50   Input ~ 0
CNT1
Text GLabel 7300 4650 0    50   Input ~ 0
CNT2
Text GLabel 7300 6150 0    50   Input ~ 0
CNT3
Wire Wire Line
	4300 3900 3850 3900
Wire Wire Line
	4200 4000 3850 4000
Wire Wire Line
	4100 4100 3850 4100
Wire Wire Line
	3950 4200 3850 4200
Text GLabel 3850 3900 0    50   Input ~ 0
EN0
Text GLabel 3850 4000 0    50   Input ~ 0
EN1
Text GLabel 3850 4100 0    50   Input ~ 0
EN2
Text GLabel 3850 4200 0    50   Input ~ 0
EN3
Wire Wire Line
	5600 4400 5000 4400
Wire Wire Line
	3100 3800 3400 3800
Wire Wire Line
	3100 3900 3400 3900
Wire Wire Line
	3100 4000 3400 4000
Wire Wire Line
	3100 4100 3400 4100
Text GLabel 3400 3800 2    50   Output ~ 0
T0
Text GLabel 3400 3900 2    50   Output ~ 0
T1
Text GLabel 3400 4000 2    50   Output ~ 0
T2
Text GLabel 3400 4100 2    50   Output ~ 0
T3
$Comp
L mechanical-connectors:CONN_01X05 CN1
U 1 1
P 800 3400
F 0 "CN1" H 717 2975 50  0000 C CNN
F 1 "CONN_01X05" H 717 3066 50  0000 C CNN
F 2 "pin_headers:Pin_Header_Straight_1x05" H 717 3067 50  0001 C CNN
F 3 "" H 800 3400 50  0000 C CNN
	1    800  3400
	-1   0    0    1   
$EndComp
$Comp
L power-supply:+3V3 #PWR04
U 1 1
P 1250 3000
F 0 "#PWR04" H 1250 2850 50  0001 C CNN
F 1 "+3V3" V 1265 3128 50  0000 L CNN
F 2 "" H 1250 3000 50  0000 C CNN
F 3 "" H 1250 3000 50  0000 C CNN
	1    1250 3000
	1    0    0    -1  
$EndComp
$Comp
L power-supply:GND #PWR01
U 1 1
P 1100 3650
F 0 "#PWR01" H 1100 3400 50  0001 C CNN
F 1 "GND" H 1105 3477 50  0000 C CNN
F 2 "" H 1100 3650 50  0000 C CNN
F 3 "" H 1100 3650 50  0000 C CNN
	1    1100 3650
	1    0    0    -1  
$EndComp
Wire Wire Line
	1100 3600 1100 3650
Wire Wire Line
	1000 3600 1100 3600
Wire Wire Line
	1000 3500 1250 3500
Wire Wire Line
	1250 3500 1250 3000
Wire Wire Line
	1000 3400 2100 3400
Wire Wire Line
	1500 3500 1500 3300
Wire Wire Line
	1500 3300 1000 3300
Wire Wire Line
	1500 3500 2100 3500
Wire Wire Line
	1800 3200 1000 3200
Text Label 1400 3200 0    50   ~ 0
I2C_INT
Text GLabel 1800 3200 2    50   Input ~ 0
I2C_INT
$Comp
L mechanical-connectors:CONN_01X04 CN2
U 1 1
P 1550 2500
F 0 "CN2" H 1628 2541 50  0000 L CNN
F 1 "CONN_01X04" H 1628 2450 50  0000 L CNN
F 2 "connectors_JST_SH:Connectors_JST_SM04B-SRSS-TB" H 1550 2500 50  0001 C CNN
F 3 "" H 1550 2500 50  0000 C CNN
	1    1550 2500
	-1   0    0    1   
$EndComp
$Comp
L power-supply:+3V3 #PWR09
U 1 1
P 1850 2300
F 0 "#PWR09" H 1850 2150 50  0001 C CNN
F 1 "+3V3" V 1865 2428 50  0000 L CNN
F 2 "" H 1850 2300 50  0000 C CNN
F 3 "" H 1850 2300 50  0000 C CNN
	1    1850 2300
	1    0    0    -1  
$EndComp
$Comp
L power-supply:GND #PWR010
U 1 1
P 1850 2700
F 0 "#PWR010" H 1850 2450 50  0001 C CNN
F 1 "GND" H 1855 2527 50  0000 C CNN
F 2 "" H 1850 2700 50  0000 C CNN
F 3 "" H 1850 2700 50  0000 C CNN
	1    1850 2700
	1    0    0    -1  
$EndComp
Wire Wire Line
	2500 2350 1750 2350
Wire Wire Line
	2500 2450 1750 2450
Wire Wire Line
	1750 2550 1850 2550
Wire Wire Line
	1850 2550 1850 2300
Wire Wire Line
	1750 2650 1850 2650
Wire Wire Line
	1850 2650 1850 2700
Text Label 1950 2450 0    50   ~ 0
I2C_SDA
Text Label 1950 2350 0    50   ~ 0
I2C_SCL
Text Notes 800  2400 0    50   ~ 0
Qwiic connector
$Comp
L IC_logic:74xx138 U4
U 1 1
P 2600 7050
F 0 "U4" H 2600 7725 50  0000 C CNN
F 1 "74xx138-IC_logic" H 2600 7634 50  0000 C CNN
F 2 "SOIC:SOIC-16_3.9x9.9mm_Pitch1.27mm" H 2600 7050 50  0001 C CNN
F 3 "" H 2600 7050 50  0001 C CNN
	1    2600 7050
	1    0    0    -1  
$EndComp
$Comp
L IC_interface_i2c:TCA9535 U2
U 1 1
P 2600 4300
F 0 "U2" H 2600 5447 60  0000 C CNN
F 1 "TCA9535" H 2600 5341 60  0000 C CNN
F 2 "SSOP:TSSOP-24_4.4x7.8mm_Pitch0.65mm" H 3200 4050 60  0001 C CNN
F 3 "" H 3200 4050 60  0001 C CNN
	1    2600 4300
	1    0    0    -1  
$EndComp
Wire Wire Line
	1700 4650 1700 4700
Connection ~ 1700 4700
Wire Wire Line
	1700 4350 1700 4400
Wire Wire Line
	2100 4400 1700 4400
Connection ~ 1700 4400
Wire Wire Line
	1700 4400 1700 4450
Wire Wire Line
	1700 4700 2100 4700
Wire Wire Line
	1700 4800 2100 4800
Wire Wire Line
	1700 4900 2100 4900
Wire Wire Line
	1700 5000 2100 5000
$EndSCHEMATC
